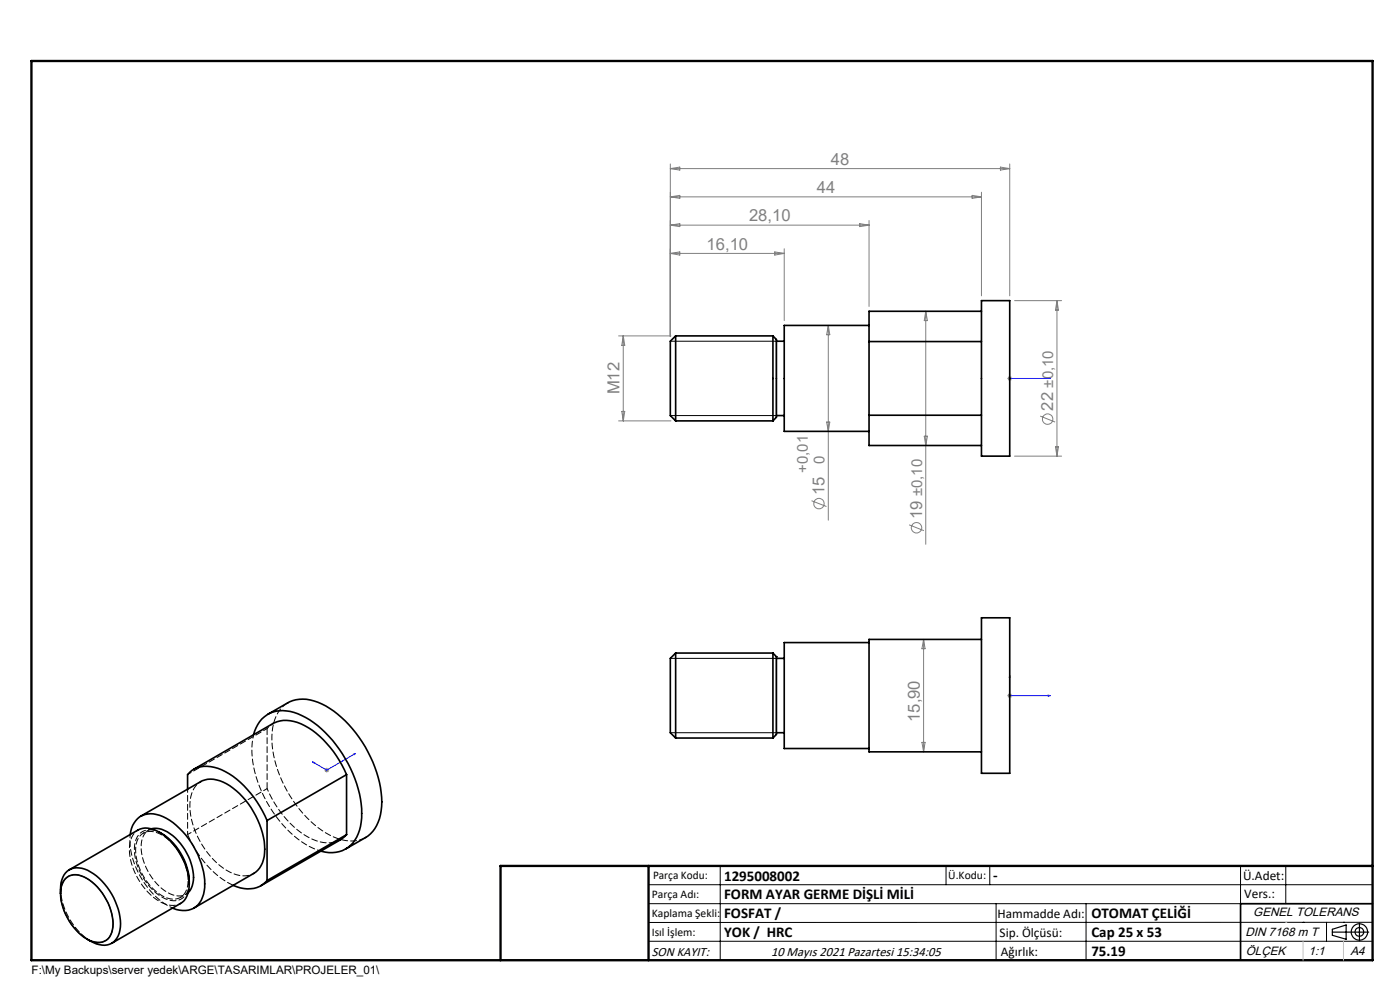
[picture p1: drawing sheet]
<svg xmlns="http://www.w3.org/2000/svg" width="297mm" height="210mm" viewBox="0 0 297 210" stroke-linecap="round" stroke-linejoin="round" font-family="sans-serif">
<g fill="none" stroke="#808080" stroke-width=".21">
<path d="M142.2 34.8v36.6M142.2 35.8h72M142.2 35.8l2-.4v.7zM212.2 35.4l2 .4-2 .3zM214.2 34.8v28M142.2 41.8l2-.4v.7zM142.2 47.8l2-.4v.7zM142.2 53.8l2-.4v.7zM142.2 47.8h42.2M142.2 41.8h66M142.2 53.8h24.2M164.4 53.4l2 .4-2 .3z"/>
<path d="M166.4 52.8v15.2M182.4 47.4l2 .4-2 .3zM184.4 46.8v18.2M206.2 41.4l2 .4-2 .3zM208.2 40.8v22M131.2 71.3h11.1M132.2 71.3v18M132.2 71.3l.3 2h-.6zM175.7 69v41.3M175.7 69l.3 2h-.6zM196.4 66v49.5M196.4 66l.3 2h-.6z"/>
<path d="M213.9 79.9l.7 .7M214.2 79.8v1M214.6 79.9l-.7 .7M215.2 63.8h10M224.2 63.8v33M224.2 63.8l.3 2h-.6zM131.2 89.3h11.1M131.9 87.3h.6l-.3 2zM175.4 89.5h.6l-.3 2zM196.1 92.5h.6l-.3 2zM213.7 80.3h1M215.2 96.8h10"/>
<path d="M220.7 88.3l3.1 1.2M223.9 94.8h.6l-.3 2zM172.2 106.2l3.1 1.2M192.9 111.3l3.1 1.3M195.9 135.6v23.9M195.9 135.6l.4 2h-.7zM195.6 157.5h.7l-.4 2zM213.7 147.6h1M213.9 147.2l.7 .7M214.2 147v1.1M214.6 147.2l-.7 .7M68.8 163.4h1"/>
<path d="M69 163l.7 .7M69.3 162.9v1M69.7 163l-.7 .7"/>
<circle cx="222.2" cy="88.9" r="1.11"/>
<circle cx="173.7" cy="106.8" r="1.1"/>
<circle cx="194.4" cy="111.9" r="1.11"/>
</g>
<g fill="none" stroke="#000" stroke-width=".21">
<path d="M142.2 72.4h22.5M142.2 88.2h22.5M142.2 139.7h22.5M142.2 155.4h22.5M13.9 186.4a3.3 3.3 0 0 1 3.9-.4 12 12 0 0 1 6.2 10.6 3.1 3.1 0 0 1-4.4 3.1 11.4 11.4 0 0 1-6.3-7.3 6.2 6.2 0 0 1 .6-6zM137.6 187.7h153.6M137.6 191.7h153.6M137.6 199.7h153.6M152.8 183.7v20M200.7 183.7v4M210 183.7v4M211.3 191.7v12"/>
<path d="M230.4 191.7v12M263.2 183.7v20M272.8 183.7v8M276.4 195.6h.1M281.4 195.6v4.1M285 195.6h.1M291.2 195.6l-153.6 .1"/>
</g>
<g fill="none" stroke="#000" stroke-width=".25">
<path d="M164.7 72v16.5M164.7 139.3v16.5M164.7 139.3h.1M282.6 197.7h7.8M282.6 197.1l3-.9v3l-3-.8zM288.4 195.8v3.8M106.2 203.7h185"/>
<circle cx="288.4" cy="197.7" r="1.74"/>
<circle cx="288.4" cy="197.7" r=".93"/>
</g>
<path d="M214.1 80.3h.2zM214.2 80.3h.1M214.2 80.3h8.6M222.8 80.3h-.4h.4M75 160l.4-.2-.2 .3zM75.4 159.8l-6.1 3.6-3-1.8M214.2 143.3l.1 .4h-.2zM214.2 143.3v4.3h8.6M222.4 147.5l.4 .1-.4 .1zM66.3 161.6l.4 .1-.2 .1z" fill="none" stroke="#00f" stroke-width=".21"/>
<path d="M291.2 191.7h-28v12" fill="none" stroke="#000" stroke-width=".35"/>
<path d="M6.7 12.9h284.5v190.8h-284.5zM137.6 183.7v20M291.2 183.7h-185v20" fill="none" stroke="#000" stroke-width=".5"/>
<path d="M276.4 199.7v4M285 199.7v4" fill="none" stroke="#c0c0c0" stroke-width=".21"/>
<path d="M272.8 195.6h.1" fill="none" stroke="#c0c0c0" stroke-width=".25"/>
<g fill="#00f">
<path d="M214.1 80.3h.2zM222.4 80.3h.4z"/>
<path d="M214.2 143.3l-.1 .4h.2zM222.4 147.5v.2l.4-.1z"/>
<path d="M66.3 161.6l.2 .2 .2-.1zM75 160l.2 .1 .2-.3z"/>
</g>
<g fill="none" stroke="#000" stroke-width=".35">
<path d="M143.3 71.3v18M143.3 71.3l-1.1 1.1v15.8l1.1 1.1M143.3 71.3h20.7M164 71.3v18M164 71.3l.7 .7v16.5l-.7 .8M164.7 72.4h1.7M184.4 69h-18v22.5h18M184.4 72.5v15.6M184.4 72.5h23.8M208.2 63.8h6v33h-6zM208.2 66h-23.8v6.5M143.3 89.3h20.7"/>
<path d="M164.7 88.2h1.7M184.4 88.1v6.4h23.8M184.4 88.1h23.8M143.3 138.5v18.1M143.3 138.5l-1.1 1.2v15.7l1.1 1.2M143.3 138.5h20.7M164 138.5v18.1M164 138.5l.7 .8v16.5l-.7 .8M164.7 139.7h1.7M184.4 136.3h-18v22.5h18M208.2 131h6v33h-6zM208.2 135.6h-23.8v23.9h23.8"/>
<path d="M53.8 155.8a6.3 6.3 0 0 1 8.6-4.7 21 21 0 0 1 10.8 9.8 21.2 21.2 0 0 1 3.3 14.4 6.4 6.4 0 0 1-8.4 5.2M56.8 151.5l4.3-2.4a7.7 7.7 0 0 1 7.2 .2 24.9 24.9 0 0 1 11.6 14.5 14.9 14.9 0 0 1 0 11.3 6.3 6.3 0 0 1-2.3 2.6l-4.3 2.4M143.3 156.6h20.7M164.7 155.4h1.7M27.6 177.1a4.4 4.4 0 0 1 6.3-4.1 16.3 16.3 0 0 1 8.8 10.1 10.7 10.7 0 0 1 0 7.9 4.5 4.5 0 0 1-6.1 1.6M29.8 173.1l12.8-7.3a5.9 5.9 0 0 1 6.2 .9 17.8 17.8 0 0 1 7.4 13.4 5.7 5.7 0 0 1-2.4 5.2l-12.7 7.3M32.1 175.8a5 5 0 0 1 4.6 1.5 11.8 11.8 0 0 1 4.2 10.1l-.3 1-.7 .9M33.8 176.5a12.7 12.7 0 0 1 6.3 11M39.8 167.4v-3.1a5.6 5.6 0 0 1 6.4-1.3 19.8 19.8 0 0 1 10.5 11.1M41.1 163.2l16.9-9.8a7 7 0 0 1 6.7 .5 21.5 21.5 0 0 1 8.8 10.4M56.7 174.1v12.7M73.5 177.1l-1.3 1-16.8 9.8"/>
<path d="M73.5 164.3l-16.8 9.8M73.5 177.1l-16.8 9.7M73.5 164.3v12.8M12.8 189.5a5.2 5.2 0 0 1 1.9-5 4.8 4.8 0 0 1 5.1 .8 13.8 13.8 0 0 1 5.7 11.4 3.6 3.6 0 0 1-3.9 3.8l-1.1-.3-2.1-1M13.9 186.4a3.3 3.3 0 0 1 3.9-.4 12 12 0 0 1 6.2 10.6 3.1 3.1 0 0 1-4.4 3.1 11.4 11.4 0 0 1-6.3-7.3 6.2 6.2 0 0 1 .6-6zM14.7 184.5l14.6-8.4a5.4 5.4 0 0 1 5.7 1.3 14.4 14.4 0 0 1 5.1 10.1M40.1 187.5a4.5 4.5 0 0 1-1.8 4.2l-14.6 8.4M56.7 186.8a5.6 5.6 0 0 1-6.5 1.3l-.7-.3"/>
</g>
<path d="M31.6 176.1l-1.2 .6M72.2 178.1a6.8 6.8 0 0 1-6.7-.5 21.3 21.3 0 0 1-8.8-10.3M19.2 199.6a14.1 14.1 0 0 1-6.3-11M38.3 190.4l1.1-.7M38.3 191.6a5.3 5.3 0 0 1-5.7-1.3 13.5 13.5 0 0 1-5-11.5l.1-.6a3.5 3.5 0 0 1 1.6-2.1M53.9 185.3a5.6 5.6 0 0 1-5.8-.7 17.3 17.3 0 0 1-7.8-14.8 5 5 0 0 1 2.3-4" fill="none" stroke="#000" stroke-width=".21" stroke-dasharray="1.3 .6" stroke-dashoffset=".7"/>
<path d="M39.8 167.4v9.6M36.6 192.6a16.9 16.9 0 0 1-9-15.6" fill="none" stroke="#000" stroke-width=".21" stroke-dasharray="1.3 .6" stroke-dashoffset=".6"/>
<path d="M40 189.3a3.5 3.5 0 0 1-4.5 0 11.9 11.9 0 0 1-5.4-10.9l.1-.6a2.94 2.94 0 0 1 2-2M68.1 180.5a20.4 20.4 0 0 1-10.9-9.3 22.2 22.2 0 0 1-3.6-14.5l.2-.9" fill="none" stroke="#000" stroke-width=".21" stroke-dasharray="1.3 .6" stroke-dashoffset=".5"/>
<path d="M40.2 186.9a3.6 3.6 0 0 1-2.9 4.2 7.3 7.3 0 0 1-5.7-3.2 11.7 11.7 0 0 1-2.9-9.3 3.2 3.2 0 0 1 4.6-2.3l1 .5" fill="none" stroke="#000" stroke-width=".21" stroke-dasharray="1.3 .6" stroke-dashoffset=".2"/>
<path d="M77.6 177.6a7.7 7.7 0 0 1-7.6-.4 25.5 25.5 0 0 1-12.3-21.1 8.1 8.1 0 0 1 3.4-7.1M39.9 186.8a3.4 3.4 0 0 1-2.8 3.9 7.2 7.2 0 0 1-5.5-3.2 10.8 10.8 0 0 1-2.6-9 3.1 3.1 0 0 1 4.8-1.7 12.1 12.1 0 0 1 6.1 10" fill="none" stroke="#000" stroke-width=".21" stroke-dasharray="1.3 .6" stroke-dashoffset="-.2"/>
<path d="M56.7 154.5l-16.9 9.8M39.8 177l16.9-9.7" fill="none" stroke="#000" stroke-width=".21" stroke-dasharray="1.3 .6" stroke-dashoffset=".4"/>
<path d="M56.7 154.5l1.3-1.1" fill="none" stroke="#000" stroke-width=".21" stroke-dasharray="1.3 .6" stroke-dashoffset=".9"/>
<path d="M49.5 187.8a20.3 20.3 0 0 1-9.7-10.8" fill="none" stroke="#000" stroke-width=".21" stroke-dasharray="1.3 .6" stroke-dashoffset="-.1"/>
<path d="M56.7 167.3v-12.8" fill="none" stroke="#000" stroke-width=".21" stroke-dasharray="1.3 .6"/>
<g font-size="3.5" fill="#808080">
<text x="176.3" y="35">48</text>
<text x="173.3" y="41">44</text>
<text x="158.9" y="47">28,10</text>
<text x="149.9" y="53">16,10</text>
<text x="131.4" y="83.7" transform="rotate(-90 131.4 83.7)">M12</text>
<text x="223.4" y="87.1" transform="rotate(-90 223.4 87.1)">22 ±0,10</text>
<text x="174.9" y="105" transform="rotate(-90 174.9 105)">15</text>
<text x="195.6" y="110.2" transform="rotate(-90 195.6 110.2)">19 ±0,10</text>
<text x="195.1" y="153.1" transform="rotate(-90 195.1 153.1)">15,90</text>
</g>
<g font-size="3.2" fill="#808080">
<text x="171.4" y="100.3" transform="rotate(-90 171.4 100.3)">+0,01</text>
<text x="174.9" y="98.4" transform="rotate(-90 174.9 98.4)">0</text>
</g>
<g font-size="3.2">
<text x="153.6" y="186.8">1295008002</text>
<text x="153.6" y="190.8">FORM AYAR GERME DİŞLİ MİLİ</text>
<text x="210.7" y="186.6">-</text>
<text x="153.6" y="194.8">FOSFAT /</text>
<text x="231.5" y="194.8">OTOMAT ÇELİĞİ</text>
<text x="153.6" y="198.8">YOK / HRC</text>
<text x="231.5" y="198.7">Cap 25 x 53</text>
<text x="231.5" y="202.8">75.19</text>
</g>
<g font-size="2.8">
<text x="263.7" y="186.7">Ü.Adet:</text>
<text x="263.9" y="190.5">Vers.:</text>
<text x="211.6" y="194.8">Hammadde Adı:</text>
<text x="138.3" y="202.8">SON KAYIT:</text>
<text x="163.6" y="202.8">10 Mayıs 2021 Pazartesi 15:34:05</text>
<text x="212.1" y="198.7">Sip. Ölçüsü:</text>
<text x="212.3" y="202.7">Ağırlık:</text>
</g>
<g font-size="2.6">
<text x="265.9" y="194.4">GENEL TOLERANS</text>
<text x="264.2" y="198.5">DIN 7168 m T</text>
<text x="264.3" y="202.6">ÖLÇEK</text>
<text x="277.6" y="202.6">1:1</text>
<text x="286.5" y="202.6">A4</text>
</g>
<g font-size="2.5">
<text x="138.3" y="190.5">Parça Adı:</text>
<text x="138.5" y="186.5">Parça Kodu:</text>
<text x="201.2" y="186.5">Ü.Kodu:</text>
<text x="138.3" y="194.5">Kaplama Şekli:</text>
<text x="138.3" y="198.6">Isıl İşlem:</text>
<text x="6.7" y="206.7">F:\My Backups\server yedek\ARGE\TASARIMLAR\PROJELER_01\</text>
</g>
</svg>
